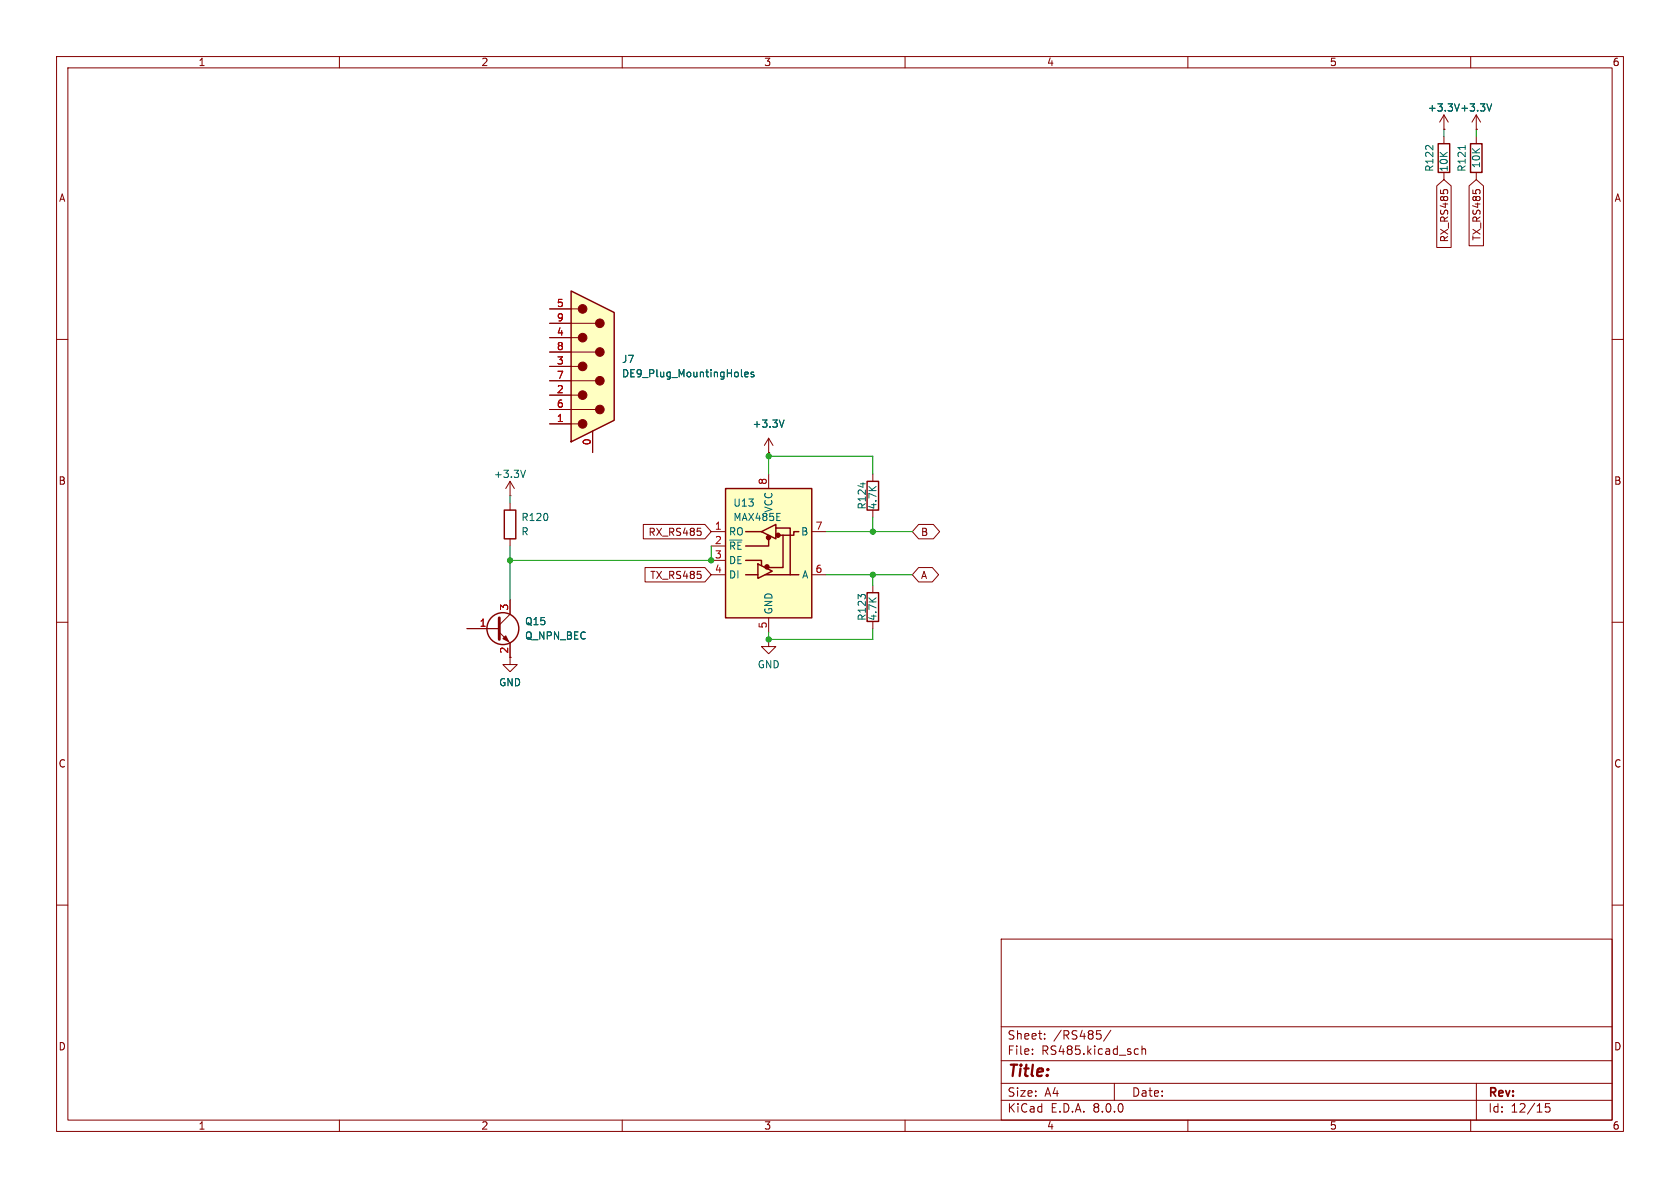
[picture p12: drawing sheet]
<svg xmlns="http://www.w3.org/2000/svg" width="297mm" height="210mm" viewBox="0 0 297 210" stroke-linecap="round" stroke-linejoin="round" font-family="sans-serif">
<g fill="none" stroke="#840000" stroke-width=".18">
<path d="M10 10h277v190h-277zM12 12h273v186h-273zM60 10v2M110 10v2M160 10v2M210 10v2M260 10v2M255.3 22.9h.1M255.3 20.3l-.8 1.3M255.3 20.3v2.6M255.3 20.3l.7 1.3M10 60h2"/>
<path d="M285 60h2M135.9 77.5l-.8 1.2M135.9 77.5v2.5M135.9 77.5l.8 1.2M90.2 87.6h.1M90.2 85.1v2.5M90.2 88.9v1.3M90.2 95.3v1.2M90.2 85.1l-.8 1.3M90.2 85.1l.7 1.3M135.9 80h.1M10 110h2"/>
<path d="M82.5 111.1h5.8M88.3 111.8l1.9 1.9v3.8h1.2l-1.2 1.2-1.3-1.2h1.3M90.2 106v2.6l-1.9 1.9M285 110h2M10 160h2M285 160h2M177 166h108v32h-108zM60 198v2M110 198v2M160 198v2M177 194.5h108M177 191.5h108"/>
<path d="M177 187.5h108M177 181.5h108M182.5 186.3v.1M182.5 185.5v.1M184.7 183.6v.1M184.7 182.8v.1M193.9 182.2h.7M194.5 182.8l.2 .3-.2 .5M196.4 182.1l-1.3 2M197 191.5v3M200.8 185.4l.4 .1M201.2 186.3l-.4 .1"/>
<path d="M201.9 185.5l.2-.1 .4 .1v.9M201.9 184.9v1.5M210 198v2M260 198v2M261 191.5v6.5M274 195.1h-.8v.7l.2-.1h.5l.1 .3v.5l-.3 .1-.5-.1"/>
</g>
<path d="M88.3 109.2v3.8" fill="none" stroke="#840000" stroke-width=".51"/>
<path d="M88.9 112.9l.5-.5 .5 1z" fill="#840000" stroke="#840000" stroke-width=".18"/>
<g fill="none" stroke="#840000" stroke-width=".25">
<path d="M89.2 90.2h2v5.1h-2z"/>
<circle cx="88.9" cy="111.1" r="2.82"/>
</g>
<path d="M138.6 74.2l-.4 1.3M92.9 83.1l-.4 1.3" fill="none" stroke="#006464" stroke-width=".18"/>
<path d="M101 51.4l7.6 3.8v19.1l-7.6 3.8z" fill="#ffffc2"/>
<g fill="#840000" stroke="#840000" stroke-width=".18">
<circle cx="103" cy="74.9" r=".76"/>
<circle cx="103" cy="69.8" r=".76"/>
<circle cx="103" cy="64.8" r=".76"/>
<circle cx="103" cy="59.7" r=".76"/>
<circle cx="103" cy="54.6" r=".76"/>
<circle cx="106" cy="72.4" r=".76"/>
<circle cx="106" cy="67.3" r=".76"/>
<circle cx="106" cy="62.2" r=".76"/>
<circle cx="106" cy="57.1" r=".76"/>
</g>
<g fill="none" stroke="#840000" stroke-width=".18">
<path d="M255.3 24.1v1.3M255.3 30.5v1.3M261 22.9h.1M261 20.3v2.6M261 24.1v1.3M261 30.5v1.3M261 20.3l-.8 1.3M261 20.3l.7 1.3M97.2 59.7h5M97.2 57.2h8.1M97.2 54.6h5M97.2 74.9h5"/>
<path d="M97.2 72.4h8.1M97.2 69.9h5M97.2 67.3h8.1M97.2 64.8h5M97.2 62.2h8.1M104.8 76.2v3.8M154.3 83.8v1.3M154.3 90.2v1.2M135.9 113v1.3h1.3l-1.3 1.3-1.3-1.3h1.3M135.9 113h.1"/>
</g>
<path d="M254.3 25.4h2v5.1h-2zM260 25.4h2v5.1h-2zM101 51.4l7.6 3.8v19.1l-7.6 3.8zM153.3 85.1h2v5.1h-2z" fill="none" stroke="#840000" stroke-width=".25"/>
<path d="M263.7 18.4l-.4 1.2M259 25.7v.7M131.1 66.6h.2M131.7 66.2l.6-.1-.1-.3h-.3l-.2 .2v.6h.5M133.2 65.8h-.3l-.1 .2v.1l.4 .2v.3h-.4M152.6 85.3v.8" fill="none" stroke="#006464" stroke-width=".18"/>
<path d="M128.3 86.4h15.2v22.8h-15.2z" fill="#ffffc2"/>
<path d="M128.3 86.4h15.2v22.8h-15.2zM131.8 99.1h2.8v.9M131.8 94h2.8M134 99.7l2.5 1.3-2.5 1.2zM134.6 94l2.6-1.3v2.6zM135.9 95.3v1.2h-4.1M137.2 93.3h2.5v8.3M138.4 94.6v5.7h-2.5M141.2 94h-.9v.6h-2.5M131.8 101.6h2.2M135.3 101.6h5.9M153.3 104.8h2v5.1h-2z" fill="none" stroke="#840000" stroke-width=".25"/>
<g fill="#840000" stroke="#840000" stroke-width=".25">
<circle cx="135.6" cy="100.2" r=".36"/>
<circle cx="135.9" cy="95" r=".36"/>
<circle cx="137.5" cy="94.6" r=".36"/>
</g>
<g fill="none" stroke="#840000" stroke-width=".18">
<path d="M254 32.9l1.3-1.1 1.2 1.1v10.9h-2.5zM255.3 22.9h.1M255.3 33.6h.5M259.7 32.9l1.3-1.1 1.3 1.1v10.5h-2.6zM261 22.9h.1M97.2 59.7h3.8M97.2 54.6h3.8M97.2 57.2h3.8M97.2 74.9h3.8M97.2 69.9h3.8M97.2 64.8h3.8M97.2 72.4h3.8"/>
<path d="M97.2 67.3h3.8M97.2 62.2h3.8M104.8 76.2v3.8M113.7 92.7h10.9l1.1 1.3-1.1 1.3h-10.9zM123.9 94v.5M125.7 94h2.6M125.7 96.5h2.6M125.7 99.1h2.6M135.9 80h.1M135.9 83.8v2.6M137.2 93.3h.1M143.5 94h2.5"/>
<path d="M162.4 92.7h2.6l1.1 1.3-1.1 1.3h-2.6l-1.1-1.3zM82.5 111.1h5.8M90.2 106v2.6M90.2 113.7v2.5M114 100.3h10.6l1.1 1.3-1.1 1.3h-10.6zM125.7 101.6h2.6M135.9 109.2v2.6M143.5 101.6h2.5M154.3 103.5v1.3M154.3 109.9v1.2M162.4 100.3h2.4l1.1 1.3-1.1 1.3h-2.4l-1.1-1.3z"/>
</g>
<path d="M255.3 22.9v1.2M261 22.9v1.2M90.2 87.6v1.3M90.2 96.5v9.5M125.7 96.5v2.6h-35.5M135.9 80.6h18.4v3.2M135.9 80v3.8M146 94h15.3M154.3 91.4v2.6M146 101.6h15.3M154.3 101.6v1.9M154.3 111.1v1.9h-18.4v-1.2" fill="none" stroke="#009600" stroke-width=".18"/>
<path d="M263.7 18.4l-.4 1.2M131.1 66.6h.2M131.7 66.2l.6-.1-.1-.3h-.3l-.2 .2v.6h.5M133.2 65.8h-.3l-.1 .2v.1l.4 .2v.3h-.4M138.6 74.2l-.4 1.3" fill="none" stroke="#006464" stroke-width=".18"/>
<g fill="#009600" stroke="#009600" stroke-width=".18">
<circle cx="154.3" cy="94" r=".46"/>
<circle cx="154.3" cy="101.6" r=".46"/>
<circle cx="135.9" cy="80.6" r=".46"/>
<circle cx="125.7" cy="99.1" r=".46"/>
<circle cx="135.9" cy="113" r=".46"/>
<circle cx="90.2" cy="99.1" r=".46"/>
</g>
<text font-size="2.8" fill="#840000" x="178" y="190.9">Title:</text>
<g font-size="2.1" fill="#840000">
<text x="178" y="184">Sheet:</text>
<text x="186.2" y="184">/RS485/</text>
<text x="178" y="186.7">File:</text>
<text x="184.1" y="186.7">RS485.kicad_sch</text>
<text x="178" y="196.9">KiCad</text>
<text x="178" y="194.1">Size:</text>
<text x="184.7" y="194.1">A4</text>
<text x="185.7" y="196.9">E.D.A.</text>
<text x="193.3" y="196.9">8.0.0</text>
<text x="200" y="194.1">Date:</text>
<text x="263" y="194.3">Rev:</text>
<text x="263" y="196.9">Id:</text>
<text x="267.1" y="196.9">12/15</text>
</g>
<g font-size="1.8" fill="#840000">
<text x="35" y="11.9">1</text>
<text x="85" y="11.9">2</text>
<text x="135" y="11.9">3</text>
<text x="185" y="11.9">4</text>
<text x="235" y="11.9">5</text>
<text x="285" y="11.9">6</text>
<text x="10.3" y="35.9">A</text>
<text x="285.3" y="35.9">A</text>
<text x="256.2" y="42.9" transform="rotate(-90 256.2 42.9)">RX_RS485</text>
<text x="261.9" y="42.6" transform="rotate(-90 261.9 42.6)">TX_RS485</text>
<text x="10.3" y="85.9">B</text>
<text x="285.3" y="85.9">B</text>
<text x="114.5" y="94.9">RX_RS485</text>
<text x="162.7" y="94.9">B</text>
<text x="114.8" y="102.6">TX_RS485</text>
<text x="162.7" y="102.6">A</text>
<text x="10.3" y="135.9">C</text>
<text x="285.3" y="135.9">C</text>
<text x="10.3" y="185.9">D</text>
<text x="285.3" y="185.9">D</text>
<text x="35" y="199.9">1</text>
<text x="85" y="199.9">2</text>
<text x="135" y="199.9">3</text>
<text x="185" y="199.9">4</text>
<text x="235" y="199.9">5</text>
<text x="285" y="199.9">6</text>
</g>
<g font-size="1.8" fill="#006464">
<text x="252.3" y="19.9">+3.3V +3.3V</text>
<text x="261.8" y="29.8" transform="rotate(-90 261.8 29.8)">10K</text>
<text x="253.6" y="30.5" transform="rotate(-90 253.6 30.5)">R122</text>
<text x="256.1" y="30.5" transform="rotate(-90 256.1 30.5)">10K</text>
<text x="259.3" y="30.5" transform="rotate(-90 259.3 30.5)">R121</text>
<text x="109.9" y="64.4">J7</text>
<text x="109.9" y="66.9">DE9_Plug_MountingHoles</text>
<text x="132.9" y="75.8">+3.3V</text>
<text x="87.2" y="84.7">+3.3V</text>
<text x="129.5" y="89.8">U13</text>
<text x="92.1" y="92.3">R120</text>
<text x="92.1" y="94.8">R</text>
<text x="128.8" y="94.8">RO</text>
<text x="129.5" y="92.3">MAX485E</text>
<text x="136.8" y="90.7" transform="rotate(-90 136.8 90.7)">VCC</text>
<text x="141.5" y="94.8">B</text>
<text x="153.3" y="90.2" transform="rotate(-90 153.3 90.2)">R124</text>
<text x="155.2" y="90.2" transform="rotate(-90 155.2 90.2)">4.7K</text>
<text x="128.8" y="97.4">~{RE}</text>
<text x="128.8" y="99.9">DE</text>
<text x="128.8" y="102.5">DI</text>
<text x="141.7" y="102.5">A</text>
<text x="92.7" y="110.7">Q15</text>
<text x="92.7" y="113.3">Q_NPN_BEC</text>
<text x="136.8" y="108.7" transform="rotate(-90 136.8 108.7)">GND</text>
<text x="153.3" y="109.8" transform="rotate(-90 153.3 109.8)">R123</text>
<text x="155.2" y="109.8" transform="rotate(-90 155.2 109.8)">4.7K</text>
<text x="133.9" y="118.3">GND</text>
<text x="88.1" y="121.5">GND</text>
</g>
<g font-size="1.8" fill="#a90000">
<text x="98.4" y="59.4">4</text>
<text x="98.4" y="54.4">5</text>
<text x="98.4" y="56.9">9</text>
<text x="98.4" y="64.5">3</text>
<text x="98.4" y="62">8</text>
<text x="98.4" y="69.6">2</text>
<text x="98.4" y="67.1">7</text>
<text x="98.4" y="74.7">1</text>
<text x="98.4" y="72.1">6</text>
<text x="104.5" y="78.8" transform="rotate(-90 104.5 78.8)">0</text>
<text x="135.6" y="85.8" transform="rotate(-90 135.6 85.8)">8</text>
<text x="126.3" y="93.7">1</text>
<text x="144.1" y="93.7">7</text>
<text x="126.3" y="96.3">2</text>
<text x="126.3" y="98.8">3</text>
<text x="126.3" y="101.3">4</text>
<text x="144.1" y="101.3">6</text>
<text x="84.7" y="110.9">1</text>
<text x="89.9" y="108" transform="rotate(-90 89.9 108)">3</text>
<text x="135.6" y="111.2" transform="rotate(-90 135.6 111.2)">5</text>
<text x="89.9" y="115.6" transform="rotate(-90 89.9 115.6)">2</text>
</g>
</svg>
